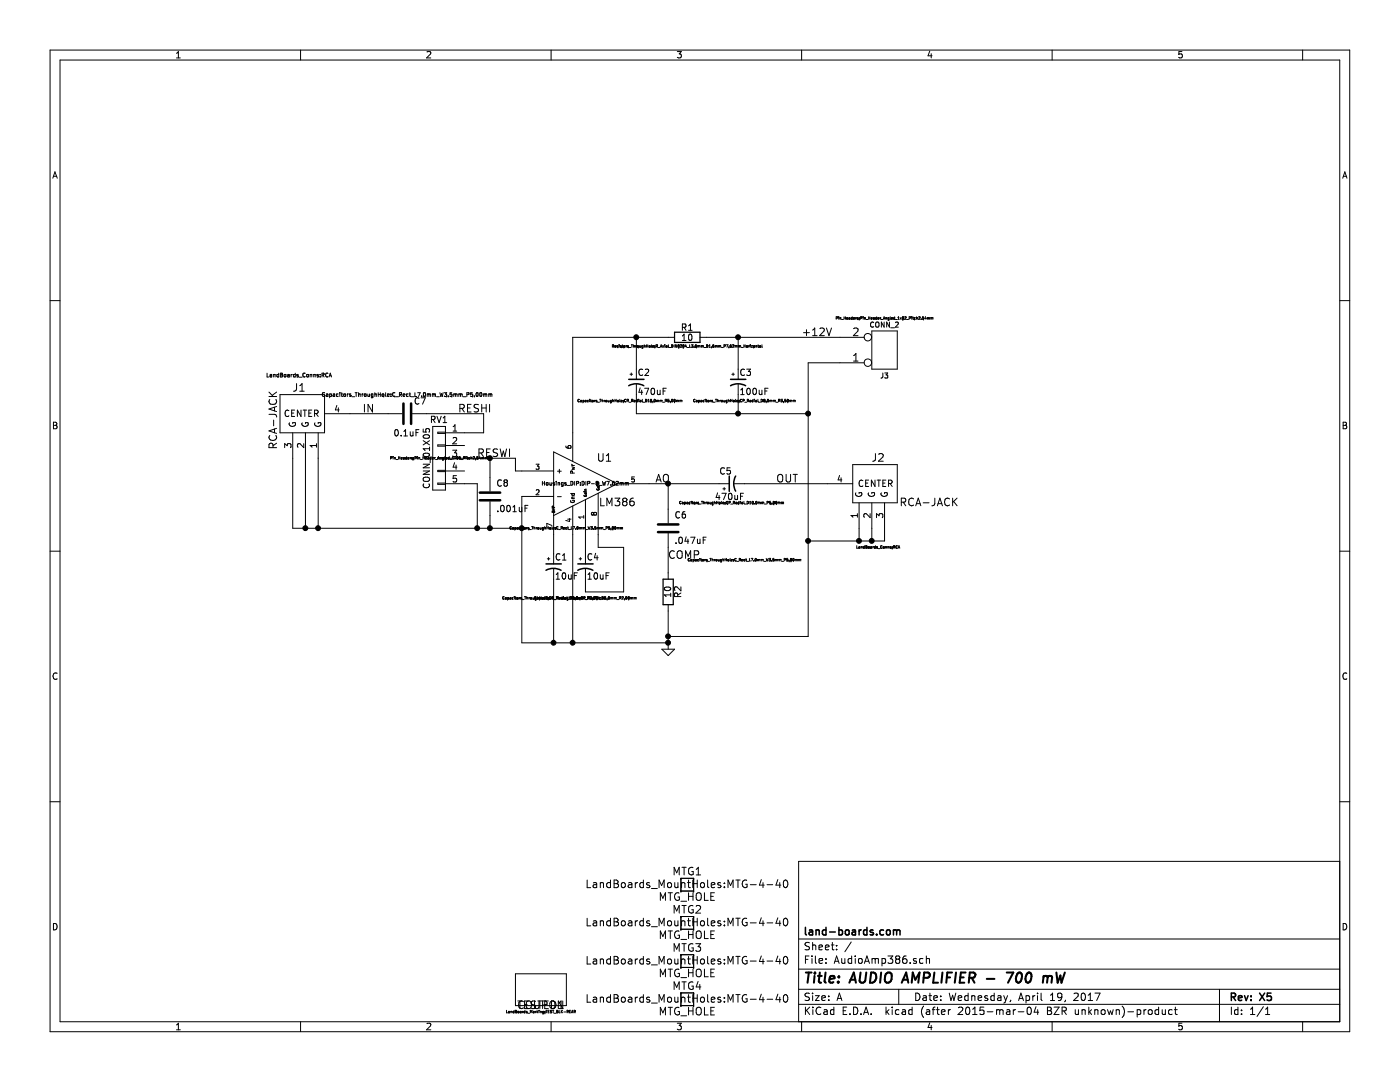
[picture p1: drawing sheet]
EESchema Schematic File Version 2
LIBS:device
LIBS:DougsSch
LIBS:power
LIBS:conn
LIBS:linear
LIBS:AudioAmp386-cache
EELAYER 25 0
EELAYER END
$Descr A 11000 8500
encoding utf-8
Sheet 1 1
Title "AUDIO AMPLIFIER - 700 mW"
Date "Wednesday, April 19, 2017"
Rev "X5"
Comp "land-boards.com"
Comment1 ""
Comment2 ""
Comment3 ""
Comment4 ""
$EndDescr
Text Label 5150 3800 0    60   ~ 0
AO
Text Label 3750 3600 0    60   ~ 0
RESWI
Text Label 3600 3250 0    60   ~ 0
RESHI
Wire Wire Line
	3800 3400 3800 3250
Wire Wire Line
	3800 3250 3350 3250
Wire Wire Line
	6500 3800 5850 3800
Connection ~ 2500 4150
Wire Wire Line
	2500 4150 2500 3600
Wire Wire Line
	2300 3600 2300 4150
Connection ~ 6850 4250
Wire Wire Line
	6850 4250 6850 4150
Connection ~ 6350 4250
Wire Wire Line
	6350 4250 6950 4250
Wire Wire Line
	6950 4250 6950 4150
Wire Wire Line
	3050 3250 2750 3250
Connection ~ 5250 5000
Wire Wire Line
	6350 2850 6350 5000
Wire Wire Line
	6350 5000 5250 5000
Connection ~ 5250 3800
Wire Wire Line
	5250 4000 5250 3800
Connection ~ 4500 5050
Wire Wire Line
	4100 5050 5250 5050
Wire Wire Line
	5250 4800 5250 5100
Wire Wire Line
	4500 4200 4500 5050
Connection ~ 5250 5050
Wire Wire Line
	3750 4150 3750 3800
Connection ~ 4100 4150
Wire Wire Line
	4100 3700 4050 3700
Wire Wire Line
	5100 3800 5650 3800
Wire Wire Line
	5250 4300 5250 4500
Wire Wire Line
	6350 2850 6600 2850
Wire Wire Line
	4500 2650 4500 3400
Wire Wire Line
	2300 4150 4100 4150
Connection ~ 3750 4150
Wire Wire Line
	6750 4250 6750 4150
Connection ~ 6750 4250
Wire Wire Line
	2400 4150 2400 3600
Connection ~ 2400 4150
Wire Wire Line
	4100 3900 4100 5050
Wire Wire Line
	3650 3600 4050 3600
Wire Wire Line
	4050 3600 4050 3700
Text Label 5250 4400 0    60   ~ 0
COMP
Text Label 6100 3800 0    60   ~ 0
OUT
Text Label 2850 3250 0    60   ~ 0
IN
Text Label 6300 2650 0    60   ~ 0
+12V
$Comp
L RCA-JACK J1
U 1 1
P 2350 3300
F 0 "J1" H 2350 3550 60  0000 C CNN
F 1 "RCA-JACK" V 2150 3300 60  0000 C CNN
F 2 "LandBoards_Conns:RCA" H 2350 3650 30  0000 C CNN
F 3 "" H 2350 3300 60  0001 C CNN
F 4 "Neutrik" H 2350 3300 60  0001 C CNN "Mfg"
F 5 "NYS354" H 2350 3300 60  0001 C CNN "MfgPN"
F 6 "Mouser" H 2350 3300 60  0001 C CNN "Vendor"
F 7 "568-NYS354" H 2350 3300 60  0001 C CNN "VendorPN"
	1    2350 3300
	1    0    0    -1  
$EndComp
$Comp
L RCA-JACK J2
U 1 1
P 6900 3850
F 0 "J2" H 6900 4100 60  0000 C CNN
F 1 "RCA-JACK" H 6500 3750 60  0000 C CNN
F 2 "LandBoards_Conns:RCA" H 6900 3400 20  0000 C CNN
F 3 "" H 6900 3850 60  0001 C CNN
F 4 "Neutrik" H 6900 3850 60  0001 C CNN "Mfg"
F 5 "NYS354" H 6900 3850 60  0001 C CNN "MfgPN"
F 6 "Mouser" H 6900 3850 60  0001 C CNN "Vendor"
F 7 "568-NYS354" H 6900 3850 60  0001 C CNN "VendorPN"
	1    6900 3850
	-1   0    0    -1  
$EndComp
$Comp
L CONN_2 J3
U 1 1
P 6950 2750
F 0 "J3" H 6950 2950 40  0000 C CNN
F 1 "CONN_2" H 6950 2550 40  0000 C CNN
F 2 "Pin_Headers:Pin_Header_Angled_1x02_Pitch2.54mm" H 6950 2500 20  0000 C CNN
F 3 "" H 6950 2750 60  0001 C CNN
F 4 "FCI" V 6950 2750 60  0001 C CNN "Mfg"
F 5 "68001-202HLF" V 6950 2750 60  0001 C CNN "MfgPN"
F 6 "Mouser" V 6950 2750 60  0001 C CNN "Vendor"
F 7 "649-68001-202HLF" V 6950 2750 60  0001 C CNN "VendorPN"
	1    6950 2750
	1    0    0    1   
$EndComp
$Comp
L C C7
U 1 1
P 3200 3250
F 0 "C7" V 3300 3100 50  0000 L CNN
F 1 "0.1uF" V 3050 3150 50  0000 L CNN
F 2 "Capacitors_ThroughHole:C_Rect_L7.0mm_W3.5mm_P5.00mm" V 3350 3250 30  0000 C CNN
F 3 "" H 3200 3250 60  0001 C CNN
F 4 "Vishay" V 3200 3250 60  0001 C CNN "Mfg"
F 5 "1C10Z5U104M050B" V 3200 3250 60  0001 C CNN "MfgPN"
F 6 "Mouser" V 3200 3250 60  0001 C CNN "Vendor"
F 7 "75-1C10Z5U104M050B" V 3200 3250 60  0001 C CNN "VendorPN"
	1    3200 3250
	0    -1   -1   0   
$EndComp
$Comp
L GND #PWR01
U 1 1
P 5250 5100
F 0 "#PWR01" H 5250 5100 30  0001 C CNN
F 1 "GND" H 5250 5030 30  0001 C CNN
F 2 "" H 5250 5100 60  0001 C CNN
F 3 "" H 5250 5100 60  0001 C CNN
	1    5250 5100
	1    0    0    -1  
$EndComp
$Comp
L R R2
U 1 1
P 5250 4650
F 0 "R2" V 5330 4650 50  0000 C CNN
F 1 "10" V 5250 4650 50  0000 C CNN
F 2 "Resistors_ThroughHole:R_Axial_DIN0204_L3.6mm_D1.6mm_P7.62mm_Horizontal" H 5250 4650 60  0001 C CNN
F 3 "" H 5250 4650 60  0001 C CNN
F 4 "Vishay" V 5250 4650 60  0001 C CNN "Mfg"
F 5 "CCF0710R0GKE36" V 5250 4650 60  0001 C CNN "MfgPN"
F 6 "Mouser" V 5250 4650 60  0001 C CNN "Vendor"
F 7 "71-CCF0710R0GKE36" V 5250 4650 60  0001 C CNN "VendorPN"
	1    5250 4650
	1    0    0    -1  
$EndComp
$Comp
L C C6
U 1 1
P 5250 4150
F 0 "C6" H 5300 4250 50  0000 L CNN
F 1 ".047uF" H 5300 4050 50  0000 L CNN
F 2 "Capacitors_ThroughHole:C_Rect_L7.0mm_W3.5mm_P5.00mm" H 5850 3900 20  0000 C CNN
F 3 "" H 5250 4150 60  0001 C CNN
	1    5250 4150
	1    0    0    -1  
$EndComp
$Comp
L LM386 U1
U 1 1
P 4600 3800
F 0 "U1" H 4750 4000 60  0000 C CNN
F 1 "LM386" H 4850 3650 60  0000 C CNN
F 2 "Housings_DIP:DIP-8_W7.62mm" H 4600 3800 30  0000 C CNN
F 3 "" H 4600 3800 60  0001 C CNN
F 4 "National Semi" H 4600 3800 60  0001 C CNN "Mfg"
F 5 "LM386N-3/NOPB" H 4600 3800 60  0001 C CNN "MfgPN"
F 6 "Mouser" H 4600 3800 60  0001 C CNN "Vendor"
F 7 "926-LM386N-3/NOPB" H 4600 3800 60  0001 C CNN "VendorPN"
	1    4600 3800
	1    0    0    -1  
$EndComp
Wire Wire Line
	3650 3400 3800 3400
Wire Wire Line
	3750 3800 3650 3800
$Comp
L COUPON TESTED1
U 1 1
P 4250 7900
F 0 "TESTED1" H 4250 7900 60  0000 C CNN
F 1 "COUPON" H 4250 7900 60  0000 C CNN
F 2 "LandBoards_Marking:TEST_BLK-REAR" H 4250 7850 20  0000 C CNN
F 3 "" H 4250 7900 60  0000 C CNN
	1    4250 7900
	1    0    0    -1  
$EndComp
$Comp
L MTG_HOLE MTG4
U 1 1
P 5400 7850
F 0 "MTG4" H 5400 7950 60  0000 C CNN
F 1 "MTG_HOLE" H 5400 7750 60  0000 C CNN
F 2 "LandBoards_MountHoles:MTG-4-40" H 5400 7850 60  0000 C CNN
F 3 "" H 5400 7850 60  0000 C CNN
	1    5400 7850
	1    0    0    -1  
$EndComp
$Comp
L MTG_HOLE MTG3
U 1 1
P 5400 7550
F 0 "MTG3" H 5400 7650 60  0000 C CNN
F 1 "MTG_HOLE" H 5400 7450 60  0000 C CNN
F 2 "LandBoards_MountHoles:MTG-4-40" H 5400 7550 60  0000 C CNN
F 3 "" H 5400 7550 60  0000 C CNN
	1    5400 7550
	1    0    0    -1  
$EndComp
$Comp
L MTG_HOLE MTG2
U 1 1
P 5400 7250
F 0 "MTG2" H 5400 7350 60  0000 C CNN
F 1 "MTG_HOLE" H 5400 7150 60  0000 C CNN
F 2 "LandBoards_MountHoles:MTG-4-40" H 5400 7250 60  0000 C CNN
F 3 "" H 5400 7250 60  0000 C CNN
	1    5400 7250
	1    0    0    -1  
$EndComp
$Comp
L MTG_HOLE MTG1
U 1 1
P 5400 6950
F 0 "MTG1" H 5400 7050 60  0000 C CNN
F 1 "MTG_HOLE" H 5400 6850 60  0000 C CNN
F 2 "LandBoards_MountHoles:MTG-4-40" H 5400 6950 60  0000 C CNN
F 3 "" H 5400 6950 60  0000 C CNN
	1    5400 6950
	1    0    0    -1  
$EndComp
$Comp
L CP1_Small C3
U 1 1
P 5800 3000
F 0 "C3" H 5810 3070 50  0000 L CNN
F 1 "100uF" H 5810 2920 50  0000 L CNN
F 2 "Capacitors_ThroughHole:CP_Radial_D8.0mm_P3.50mm" H 5850 2850 20  0000 C CNN
F 3 "" H 5800 3000 60  0000 C CNN
	1    5800 3000
	1    0    0    -1  
$EndComp
$Comp
L CP1_Small C2
U 1 1
P 5000 3000
F 0 "C2" H 5010 3070 50  0000 L CNN
F 1 "470uF" H 5010 2920 50  0000 L CNN
F 2 "Capacitors_ThroughHole:CP_Radial_D10.0mm_P5.00mm" H 4950 2850 20  0000 C CNN
F 3 "" H 5000 3000 60  0000 C CNN
	1    5000 3000
	1    0    0    -1  
$EndComp
Wire Wire Line
	5550 2650 6600 2650
Wire Wire Line
	5800 2650 5800 2900
Wire Wire Line
	4500 2650 5250 2650
Wire Wire Line
	5000 2650 5000 2900
$Comp
L R R1
U 1 1
P 5400 2650
F 0 "R1" V 5480 2650 50  0000 C CNN
F 1 "10" V 5400 2650 50  0000 C CNN
F 2 "Resistors_ThroughHole:R_Axial_DIN0204_L3.6mm_D1.6mm_P7.62mm_Horizontal" V 5330 2650 20  0000 C CNN
F 3 "" H 5400 2650 30  0000 C CNN
	1    5400 2650
	0    -1   -1   0   
$EndComp
Connection ~ 5000 2650
Connection ~ 5800 2650
Wire Wire Line
	5000 3100 5000 3250
Wire Wire Line
	5000 3250 6350 3250
Wire Wire Line
	5800 3250 5800 3100
Connection ~ 6350 3250
Connection ~ 5800 3250
$Comp
L CP1_Small C4
U 1 1
P 4600 4450
F 0 "C4" H 4610 4520 50  0000 L CNN
F 1 "10uF" H 4610 4370 50  0000 L CNN
F 2 "Capacitors_ThroughHole:CP_Radial_D5.0mm_P2.00mm" H 4600 4200 20  0000 C CNN
F 3 "" H 4600 4450 60  0000 C CNN
	1    4600 4450
	1    0    0    -1  
$EndComp
Wire Wire Line
	4600 4200 4600 4350
Wire Wire Line
	4600 4550 4600 4650
Wire Wire Line
	4600 4650 4900 4650
Wire Wire Line
	4900 4650 4900 4300
Wire Wire Line
	4900 4300 4700 4300
Wire Wire Line
	4700 4300 4700 4200
$Comp
L CP1_Small C5
U 1 1
P 5750 3800
F 0 "C5" V 5850 3800 50  0000 L CNN
F 1 "470uF" V 5650 3700 50  0000 L CNN
F 2 "Capacitors_ThroughHole:CP_Radial_D10.0mm_P5.00mm" V 5600 3800 20  0000 C CNN
F 3 "" H 5750 3800 60  0000 C CNN
	1    5750 3800
	0    -1   -1   0   
$EndComp
$Comp
L CONN_01X05 RV1
U 1 1
P 3450 3600
F 0 "RV1" H 3450 3900 50  0000 C CNN
F 1 "CONN_01X05" V 3550 3600 50  0000 C CNN
F 2 "Pin_Headers:Pin_Header_Angled_1x05_Pitch2.54mm" H 3450 3600 20  0000 C CNN
F 3 "" H 3450 3600 60  0000 C CNN
	1    3450 3600
	-1   0    0    -1  
$EndComp
Wire Wire Line
	4350 4200 4350 4350
Wire Wire Line
	4350 4550 4350 5050
Connection ~ 4350 5050
$Comp
L CP1_Small C1
U 1 1
P 4350 4450
F 0 "C1" H 4360 4520 50  0000 L CNN
F 1 "10uF" H 4360 4370 50  0000 L CNN
F 2 "Capacitors_ThroughHole:CP_Radial_D5.0mm_P2.00mm" H 4350 4200 20  0000 C CNN
F 3 "" H 4350 4450 60  0000 C CNN
	1    4350 4450
	1    0    0    -1  
$EndComp
$Comp
L C C8
U 1 1
P 3850 3900
F 0 "C8" H 3900 4000 50  0000 L CNN
F 1 ".001uF" H 3900 3800 50  0000 L CNN
F 2 "Capacitors_ThroughHole:C_Rect_L7.0mm_W3.5mm_P5.00mm" H 4450 3650 20  0000 C CNN
F 3 "" H 3850 3900 60  0001 C CNN
	1    3850 3900
	1    0    0    -1  
$EndComp
Wire Wire Line
	3850 4050 3850 4150
Connection ~ 3850 4150
Wire Wire Line
	3850 3750 3850 3600
Connection ~ 3850 3600
$EndSCHEMATC
